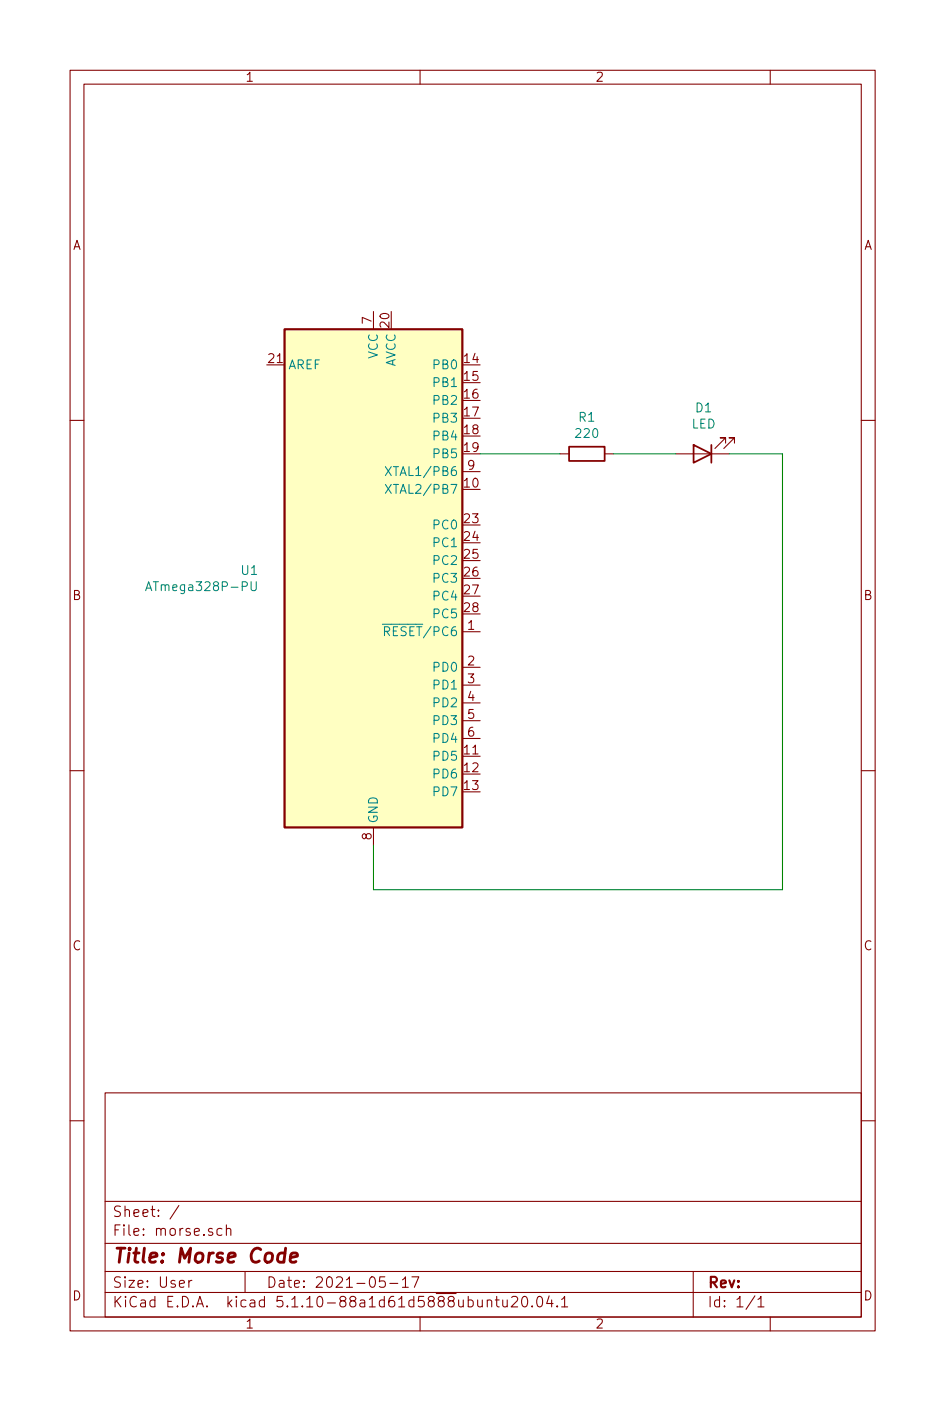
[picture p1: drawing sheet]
<svg xmlns="http://www.w3.org/2000/svg" width="135mm" height="200mm" viewBox="0 0 135 200" stroke-linecap="round" stroke-linejoin="round" font-family="sans-serif">
<g fill="none" stroke="#840000" stroke-width=".15">
<path d="M10 10h115v180h-115zM12 12h111v176h-111zM60 10v2M110 10v2M53.3 44.5v2.5M10 60h2M66 67.3h2.6M80 64.8h1.3M86.4 64.8h1.2M96.5 64.8h7.6M103.6 63.3v-.8h-.7h.7l-1.5 1.5M104.9 63.3v-.8h-.8h.8l-1.5 1.5"/>
<path d="M123 60h2M66 90.2h2.6M66 95.3h2.6M66 97.8h2.6M10 110h2M53.3 118.1v2.6M66 100.4h2.6M66 102.9h2.6M66 105.4h2.6M123 110h2M15 156h108v32h-108zM10 160h2"/>
<path d="M15 177.5h108M15 171.5h108M25.6 172.1l-1.3 1.9M31.7 175.5a.53 .53 0 0 0-.7 0v.8a.53 .53 0 0 0 .7 0M32.3 175.5a.38 .38 0 0 1 .7 .1v.8M32.3 174.9v1.5M123 160h2M15 184.5h108M15 181.5h108M27 182.8v1M27.4 182.8l-.3 .1-.1 .2M35 181.5v3"/>
<path d="M55 182.3h-.7l-.1 .7a.65 .65 0 0 1 .7-.1 .61 .61 0 0 1 .1 .8h-.1a.61 .61 0 0 1-.7 0M55.7 183.2h1.1M57.5 182.7l.4-.4v1.5M57.5 183.8h.8M58.8 182.3h1l-.6 1.5M60 188v2M69.6 185.7a.38 .38 0 0 1 .6 .1v.8M69.6 185.6v1M70.7 185.6h.6M70.9 185.1v1.3l.2 .2h.2M71.8 185.6l.1 .9a.4 .4 0 0 0 .5 0M72.4 185.6v1"/>
<path d="M73.1 185.2l.2-.1 .5 .1a.37 .37 0 0 1 .1 .5l-.9 .9h.9M74.7 185.2a.34 .34 0 0 1 .6 .2 .78 .78 0 0 1-.4 1.2 .95 .95 0 0 1-.2-1.4zM76 186.5h.1l-.1 .1v-.1v.1M76.8 185.2a.37 .37 0 0 1 .4-.1 .37 .37 0 0 1 .2 .3l.1 .3a.72 .72 0 0 1-.4 .9l-.3-.1a1.41 1.41 0 0 1 0-1.3zM78.4 185l-.3 1.1h.9M78.8 185.6v1M79.6 186.5h.1l-.1 .1-.1-.1h.1v.1M80.2 185.5l.4-.4v1.5M80.2 186.6h.9M99 181.5v6.5M107.8 185l-1.2 1.9M108.3 185.5l.3-.2 .1-.2v1.5"/>
<path d="M108.3 186.6h.8M110 188v2"/>
</g>
<path d="M40.7 179a.68 .68 0 0 0-1 .3l-.1 .5 .2 .3 .2 .1 .5-.1M40.8 178.2l-.3 2M41.5 179.6l1-.3-.1-.3-.2-.1-.5 .1-.2 .2-.1 .7 .3 .3 .6-.1" fill="none" stroke="#840000" stroke-width=".41"/>
<path d="M40.6 47h25.4v71.1h-25.4z" fill="#ffffc2" stroke="#ffffc2" stroke-width=".14"/>
<path d="M40.6 47h25.4v71.1h-25.4zM81.3 63.8h5.1v2h-5.1zM99.1 63.5l2.5 1.3-2.5 1.3zM101.6 63.5v2.6" fill="none" stroke="#840000" stroke-width=".25"/>
<path d="M55 69.2l.9 1.2M55 66.6l.9 1.3M55.9 69.2l-.9 1.2M55.9 66.6l-.9 1.3M20.8 84.3l.4-1.2 .5 1.2M20.9 84h.6M35.9 83.1v1l.2 .2h.4l.1-.2v-1M54.6 89.1h1.3M54.9 90.1h.6a.34 .34 0 0 0 .2-.4 .34 .34 0 0 0-.3-.2h-.5v1.3M55.2 90.1l.5 .7" fill="none" stroke="#008484" stroke-width=".15"/>
<path d="M68.6 64.8h11.4M87.6 64.8h8.9M104.1 64.8h7.7v62.2h-58.5v-6.3" fill="none" stroke="#008400" stroke-width=".15"/>
<text font-size="2.8" fill="#840000" x="16" y="180.3">Title: Morse Code</text>
<g font-size="2.1" fill="#840000">
<text x="16" y="173.8">Sheet: /</text>
<text x="16" y="176.5">File: morse.sch</text>
<text x="16" y="183.9">Size: User</text>
<text x="38" y="183.9">Date: 2021-05-17</text>
<text x="101" y="183.9">Rev:</text>
<text x="16" y="186.7">KiCad E.D.A. kicad 5.1.10-88a1d61d5888ubuntu20.04.1</text>
<text x="101" y="186.7">Id: 1/1</text>
</g>
<g font-size="1.8" fill="#840000">
<text x="35" y="11.7">1</text>
<text x="85" y="11.7">2</text>
<text x="10.4" y="35.7">A</text>
<text x="123.4" y="35.7">A</text>
<text x="53.1" y="46.2" transform="rotate(-90 53.1 46.2)">7</text>
<text x="55.6" y="46.7" transform="rotate(-90 55.6 46.7)">20</text>
<text x="38.4" y="51.8">21</text>
<text x="66.3" y="51.8">14</text>
<text x="66.3" y="54.4">15</text>
<text x="66.3" y="56.9">16</text>
<text x="66.3" y="59.5">17</text>
<text x="66.3" y="62">18</text>
<text x="66.3" y="64.5">19</text>
<text x="66.3" y="69.6">10</text>
<text x="66.8" y="67.1">9</text>
<text x="66.3" y="74.7">23</text>
<text x="66.3" y="77.2">24</text>
<text x="66.3" y="79.8">25</text>
<text x="66.3" y="82.3">26</text>
<text x="10.4" y="85.6">B</text>
<text x="66.3" y="84.9">27</text>
<text x="66.3" y="87.4">28</text>
<text x="66.8" y="89.9">1</text>
<text x="123.4" y="85.6">B</text>
<text x="66.8" y="95">2</text>
<text x="66.8" y="97.6">3</text>
<text x="66.8" y="100.1">4</text>
<text x="66.3" y="107.7">11</text>
<text x="66.8" y="102.6">5</text>
<text x="66.8" y="105.2">6</text>
<text x="66.3" y="110.3">12</text>
<text x="66.3" y="112.8">13</text>
<text x="53.1" y="119.9" transform="rotate(-90 53.1 119.9)">8</text>
<text x="10.4" y="135.7">C</text>
<text x="123.4" y="135.7">C</text>
<text x="10.4" y="185.6">D</text>
<text x="123.4" y="185.6">D</text>
<text x="35" y="189.7">1</text>
<text x="85" y="189.7">2</text>
</g>
<g font-size="1.8" fill="#008484">
<text x="41.1" y="52.7">AREF</text>
<text x="54" y="51.3" transform="rotate(-90 54 51.3)">VCC</text>
<text x="56.5" y="52.5" transform="rotate(-90 56.5 52.5)">AVCC</text>
<text x="62.1" y="52.7">PB0</text>
<text x="62.1" y="55.3">PB1</text>
<text x="62.1" y="57.8">PB2</text>
<text x="99.4" y="58.9">D1</text>
<text x="62.1" y="60.4">PB3</text>
<text x="62.1" y="62.9">PB4</text>
<text x="62.1" y="65.4">PB5</text>
<text x="82.3" y="62.5">220</text>
<text x="82.7" y="60.2">R1</text>
<text x="98.8" y="61.2">LED</text>
<text x="56" y="70.5">XTAL2/PB7</text>
<text x="56" y="68">XTAL1/PB6</text>
<text x="62.1" y="75.6">PC0</text>
<text x="34.5" y="82.1">U1</text>
<text x="62.1" y="78.1">PC1</text>
<text x="62.1" y="80.7">PC2</text>
<text x="62.1" y="83.2">PC3</text>
<text x="21.7" y="84.4">ATmega328P-PU</text>
<text x="62.1" y="85.8">PC4</text>
<text x="62.1" y="88.3">PC5</text>
<text x="55.7" y="90.8">RESET/PC6</text>
<text x="62.1" y="95.9">PD0</text>
<text x="62.1" y="98.5">PD1</text>
<text x="62.1" y="101">PD2</text>
<text x="62.1" y="103.5">PD3</text>
<text x="62.1" y="106.1">PD4</text>
<text x="62.1" y="108.6">PD5</text>
<text x="62.1" y="111.2">PD6</text>
<text x="62.1" y="113.7">PD7</text>
<text x="54" y="117.6" transform="rotate(-90 54 117.6)">GND</text>
</g>
</svg>
